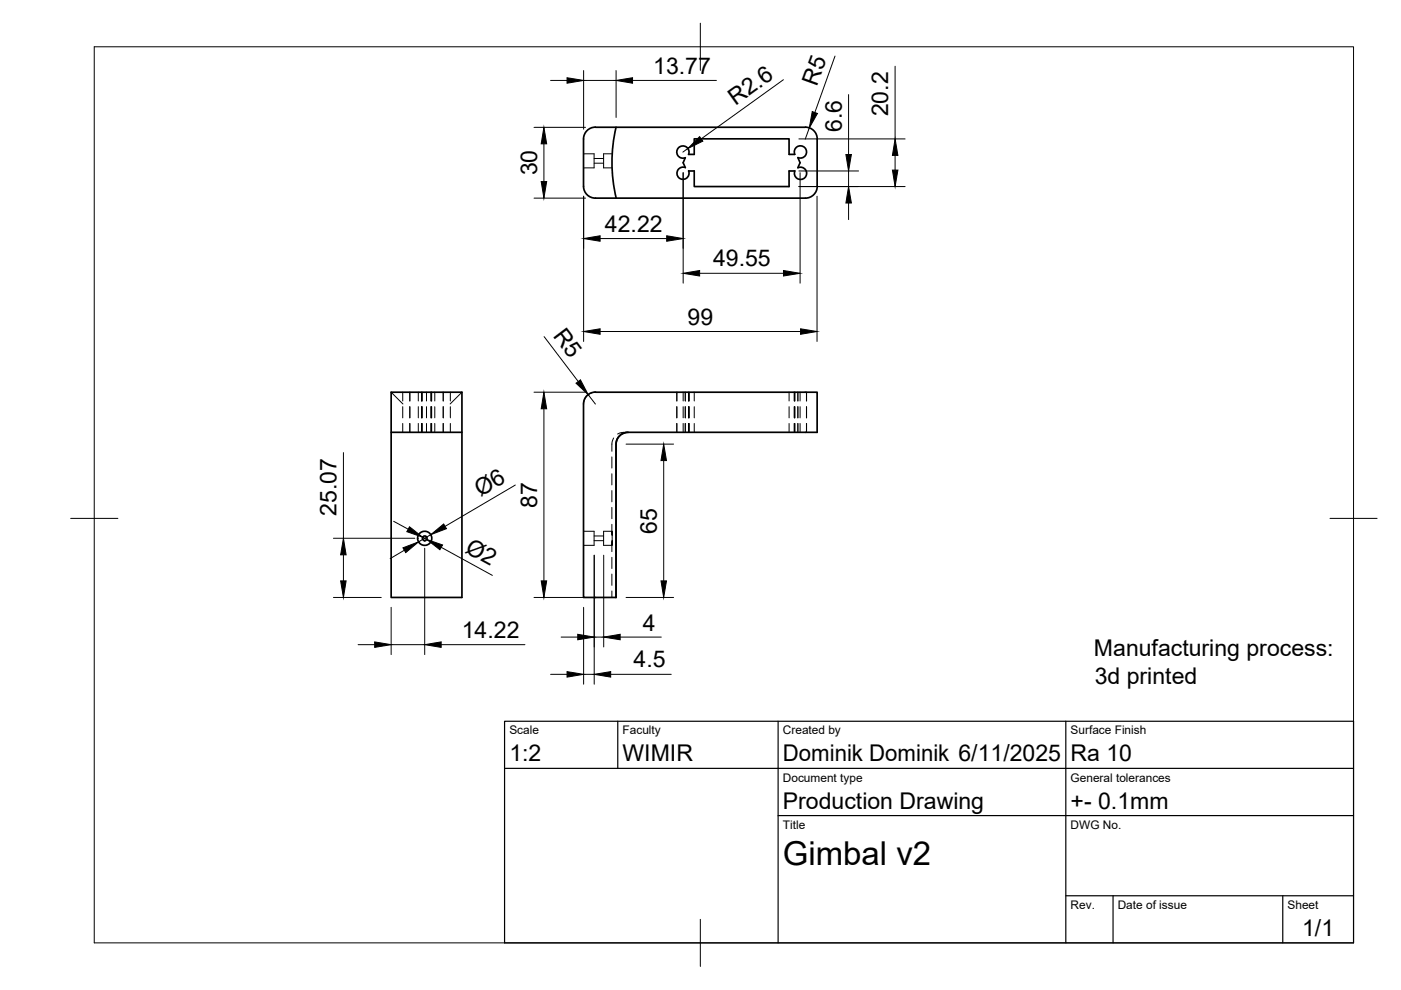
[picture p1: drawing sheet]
<svg xmlns="http://www.w3.org/2000/svg" width="297mm" height="210mm" viewBox="0 0 297 210" stroke-linecap="round" stroke-linejoin="round" font-family="sans-serif">
<!-- layer: Hidden -->
<g fill="none" stroke="#000" stroke-width=".21">
<path d="M123.7 32.6h2.3v3h-2.3M126 33.6h2M126 34.6h2M129.8 32.6h-1.8v3h1.8M82.9 83.2l2.5 2.5M85.4 83.2v1.8M85.4 86.2v2.4M85.4 89.8v1.9M86.9 83.2v1.8M86.9 86.2v2.4M86.9 89.8v1.9M88.7 83.2v1.8"/>
<path d="M88.7 86.2v2.4M88.7 89.8v1.9M89.4 83.2v1.8M89.4 86.2v2.4M89.4 89.8v1.9M89.5 83.2v1.8M89.5 86.2v2.4M89.5 89.8v1.9M90.4 83.2v1.8M90.4 86.2v2.4M90.4 89.8v1.9M91.4 83.2v1.8"/>
<path d="M91.4 86.2v2.4M91.4 89.8v1.9M91.5 83.2v1.8M91.5 86.2v2.4M91.5 89.8v1.9M92.2 83.2v1.8M92.2 86.2v2.4M92.2 89.8v1.9M94 83.2v1.8M94 86.2v2.4M94 89.8v1.9M95.5 83.2v1.8"/>
<path d="M95.5 86.2v2.4M95.5 89.8v1.9M97.9 83.2l-2.5 2.5M129.7 96.9v2.3M130.1 92.9a4.3 4.3 0 0 0-.4 2.8M133.2 91.7h-1.4l-.9 .3M143.5 83.2v1.8M143.5 86.2v2.4M143.5 89.8v1.9M144.8 83.2v1.8M144.8 86.2v2.4M144.8 89.8v1.9"/>
<path d="M145.3 83.2v1.8M145.3 86.2v2.4M145.3 89.8v1.9M146 83.2v1.8M146 86.2v2.4M146 89.8v1.9M146.1 83.2v1.8M146.1 86.2v2.4M146.1 89.8v1.9M147.2 83.2v1.8M147.2 86.2v2.4M147.2 89.8v1.9"/>
<path d="M167.3 83.2v1.8M167.3 86.2v2.4M167.3 89.8v1.9M168.4 83.2v1.8M168.4 86.2v2.4M168.4 89.8v1.9M168.5 83.2v1.8M168.5 86.2v2.4M168.5 89.8v1.9M169.2 83.2v1.8M169.2 86.2v2.4M169.2 89.8v1.9"/>
<path d="M169.6 83.2v1.8M169.6 86.2v2.4M169.6 89.8v1.9M171 83.2v1.8M171 86.2v2.4M171 89.8v1.9M123.7 112.6h2.3v3h-2.3M126 113.6h2M126 114.6h2M129.7 100.4v2.4M129.7 104v2.4M129.7 107.6v2.4"/>
<path d="M129.7 111.2v1.5M129.7 118.2v2.3M129.8 112.6h-1.8v3h1.8l-.1 1.4M129.8 113.5v-.9v1.5M129.8 114.2v1.4v-.9M129.7 121.7v2.4M129.7 125.3v1.4"/>
</g>
<!-- layer: Visible -->
<g fill="none" stroke="#000" stroke-width=".36">
<path d="M130.6 27a32.6 32.6 0 0 0 0 15M145.3 35.5a1.3 1.3 0 0 0-1.8 1 1.3 1.3 0 0 0 1.5 1.5 1.3 1.3 0 0 0 1-1.8M169.2 33.4l.4 1.1-.4 1.1M169.2 35.6a1.3 1.3 0 0 1 1.8 1 1.3 1.3 0 0 1-1.4 1.4 1.3 1.3 0 0 1-1.1-1.8l-1.2 .1v3.3h-20.1v-3.3h-1.2M169.2 33.4a1.3 1.3 0 0 0 1.8-1 1.3 1.3 0 0 0-1.5-1.5 1.3 1.3 0 0 0-1 1.8h-1.2v-3.3h-20.1v3.3h-1.2a1.3 1.3 0 0 0-1.1-1.7 1.3 1.3 0 0 0-1.4 1.4 1.3 1.3 0 0 0 1.8 1l-.5 1.1 .5 1M170.8 27h-44.6a2.51 2.51 0 0 0-2.5 2.5v10a2.51 2.51 0 0 0 2.5 2.5h44.6M170.8 27a2.48 2.48 0 0 1 2.4 2.5l.1 10a2.51 2.51 0 0 1-2.5 2.5M82.9 83.2h15v43.5h-15zM82.9 91.7h15M126.2 83.1a2.51 2.51 0 0 0-2.5 2.6v41h6.9v-32.5a2.57 2.57 0 0 1 2.6-2.5h40v-8.5h-47M133.2 91.7a2.57 2.57 0 0 0-2.6 2.5v32.5M130.6 126.7h.1"/>
<circle cx="90" cy="114.1" r="1.5"/>
<circle cx="90.1" cy="114.1" r=".5"/>
</g>
<!-- layer: BORDER -->
<path d="M20 9.9h267v190h-267zM148.5 4.9v10M15 109.9h10M282 109.9h10M148.5 194.9v10" fill="none" stroke="#000" stroke-width=".21"/>
<!-- layer: FD_Dimensions -->
<g fill="none" stroke="#000" stroke-width=".21">
<path d="M116.7 17.1h3.5M123.7 15v12.4M123.7 17.1h6.9M130.6 15v9.9M134.1 17.1h17.8M166.1 16.9l-17.4 12.5M177 11.9l-4.2 11.9M189.8 14v15.5M113.2 27h10.9M115.3 30.5v8M144.8 36.6v23.4M145.8 31.5l-1 .8"/>
<path d="M169.4 39.6h22.5M169.4 29.5h22.5M169.4 36.3h12.6M169.6 36.6v23.4M171.6 27.1l-.9 2.4M179.9 20.1v12.7M179.9 36.3v3.3M189.8 32.9v3.2M113.2 42h10.9M123.7 41.6v30.8M127.2 50.6h14.2M148.3 57.9h17.8"/>
<path d="M173.2 41.6v30.8M179.9 43v3.6M115.4 71.4l7.2 9.5M127.2 70.3h42.5M72.8 96v18.1M113.2 83.2h10.9M115.3 86.7v36.5M124.7 83.7l1.5 2M126.2 83.2a2.51 2.51 0 0 0-2.5 2.3M132.7 94.2h10.1M140.7 97.7v25.5M70.7 114.1h17.2"/>
<path d="M72.8 117.6v5.6M83.5 110.5l3 1.7M85.7 116.7l-3 1.7M89.6 113.9l.9 .5M90 116.2v22.6M91.3 113.4l-2.5 1.5M93.6 116l10.8 6M109.3 102.8l-14.9 8.8M126 117.7v27.4M128 117.7v19.5M70.7 126.7h10.1M75.9 136.7h3.5"/>
<path d="M82.9 128.8v10M82.9 136.7h7.1M93.5 136.7h17.8M113.2 126.7h10.9M119 135.1h3.5M123.7 128.8v16.3M126 135.1h2M131.5 135.1h8.7M132.7 126.7h10.1M116.7 143h3.5M123.7 143h2.3M129.5 143h12.8"/>
</g>
<g fill="#000" stroke="#000" stroke-width=".21">
<path d="M120.2 16.5l3.5 .6-3.5 .5zM130.6 17.1l3.5-.6v1.1zM114.7 38.5h1.2l-.6 3.5zM115.3 27l.6 3.5h-1.2zM148.3 29l.7 .9-3.2 1.6zM172.2 23.7l1.1 .4-1.7 3zM179.3 32.8h1.2l-.6 3.5zM189.2 36.1h1.2l-.6 3.5zM189.8 29.5l.6 3.4h-1.2zM123.7 50.6l3.5-.6v1.2zM141.4 50l3.4 .6-3.4 .6zM144.8 57.9l3.5-.5v1.1z"/>
<path d="M166.1 57.4l3.5 .5-3.5 .6zM179.9 39.6l.6 3.4h-1.2zM123.7 70.3l3.5-.6v1.2zM169.7 69.7l3.5 .6-3.5 .6zM115.3 83.2l.6 3.5h-1.2zM122.1 81.3l1-.8 1.6 3.2zM140.7 94.2l.6 3.5h-1.2zM72.8 114.1l.6 3.5h-1.2zM85.4 116.2l3.4-1.3-2.8 2.3zM86.8 111.7l2.8 2.2-3.3-1.2zM90.5 114.4l3.3 1.1-.5 1.1zM91.3 113.4l2.8-2.3 .6 1z"/>
<path d="M72.2 123.2h1.2l-.6 3.5zM79.4 136.1l3.5 .6-3.5 .6zM90 136.7l3.5-.6v1.2zM114.7 123.2h1.2l-.6 3.5zM122.5 134.5l3.5 .6-3.5 .6zM128 135.1l3.5-.6v1.2zM140.1 123.2h1.2l-.6 3.5zM120.2 142.4l3.5 .6-3.5 .6zM126 143l3.5-.6v1.2z"/>
</g>
<!-- layer: TITLEBLOCK -->
<path d="M107 152.9h180v47h-180zM131 152.9v10M165 152.9v47M226 152.9v47M107 162.9h180M165 172.9h122M226 189.9h61M236 189.9v10M272 189.9v10" fill="none" stroke="#000" stroke-width=".25"/>
<text font-size="7" x="166" y="183.4">Gimbal v2</text>
<g font-size="4.9">
<text x="138.5" y="15.6">13.77</text>
<text x="155.9" y="22.4" transform="rotate(-36 155.9 22.4)">R2.6</text>
<text x="173.2" y="18.4" transform="rotate(-70 173.2 18.4)">R5</text>
<text x="178.5" y="28" transform="rotate(-90 178.5 28)">6.6</text>
<text x="188.3" y="24.7" transform="rotate(-90 188.3 24.7)">20.2</text>
<text x="113.9" y="37.2" transform="rotate(-90 113.9 37.2)">30</text>
<text x="128.3" y="49.2">42.22</text>
<text x="151.2" y="56.5">49.55</text>
<text x="117.1" y="71.3" transform="rotate(53 117.1 71.3)">R5</text>
<text x="145.8" y="68.8">99</text>
<text x="101.9" y="105.4" transform="rotate(-30 101.9 105.4)">Ø6</text>
<text x="113.9" y="107.6" transform="rotate(-90 113.9 107.6)">87</text>
<text x="71.4" y="109.4" transform="rotate(-90 71.4 109.4)">25.07</text>
<text x="139.3" y="113.1" transform="rotate(-90 139.3 113.1)">65</text>
<text x="98.4" y="117" transform="rotate(29 98.4 117)">Ø2</text>
<text x="97.9" y="135.3">14.22</text>
<text x="136.3" y="133.7">4</text>
<text x="134.3" y="141.5">4.5</text>
<text x="231.9" y="139.1">Manufacturing process:</text>
<text x="232.1" y="145">3d printed</text>
<text x="108" y="161.4">1:2</text>
<text x="132" y="161.4">WIMIR</text>
<text x="166" y="161.4">Dominik Dominik 6/11/2025</text>
<text x="227" y="161.4">Ra 10</text>
<text x="166" y="171.4">Production Drawing</text>
<text x="227" y="171.4">+- 0.1mm</text>
<text x="276.1" y="198.6">1/1</text>
</g>
<g font-size="2.5">
<text x="108" y="155.7">Scale</text>
<text x="132" y="155.7">Faculty</text>
<text x="166" y="155.7">Created by</text>
<text x="227" y="155.7">Surface Finish</text>
<text x="166" y="165.7">Document type</text>
<text x="227" y="165.7">General tolerances</text>
<text x="166" y="175.7">Title</text>
<text x="227" y="175.7">DWG No.</text>
<text x="227" y="192.7">Rev.</text>
<text x="237" y="192.7">Date of issue</text>
<text x="273" y="192.7">Sheet</text>
</g>
</svg>
